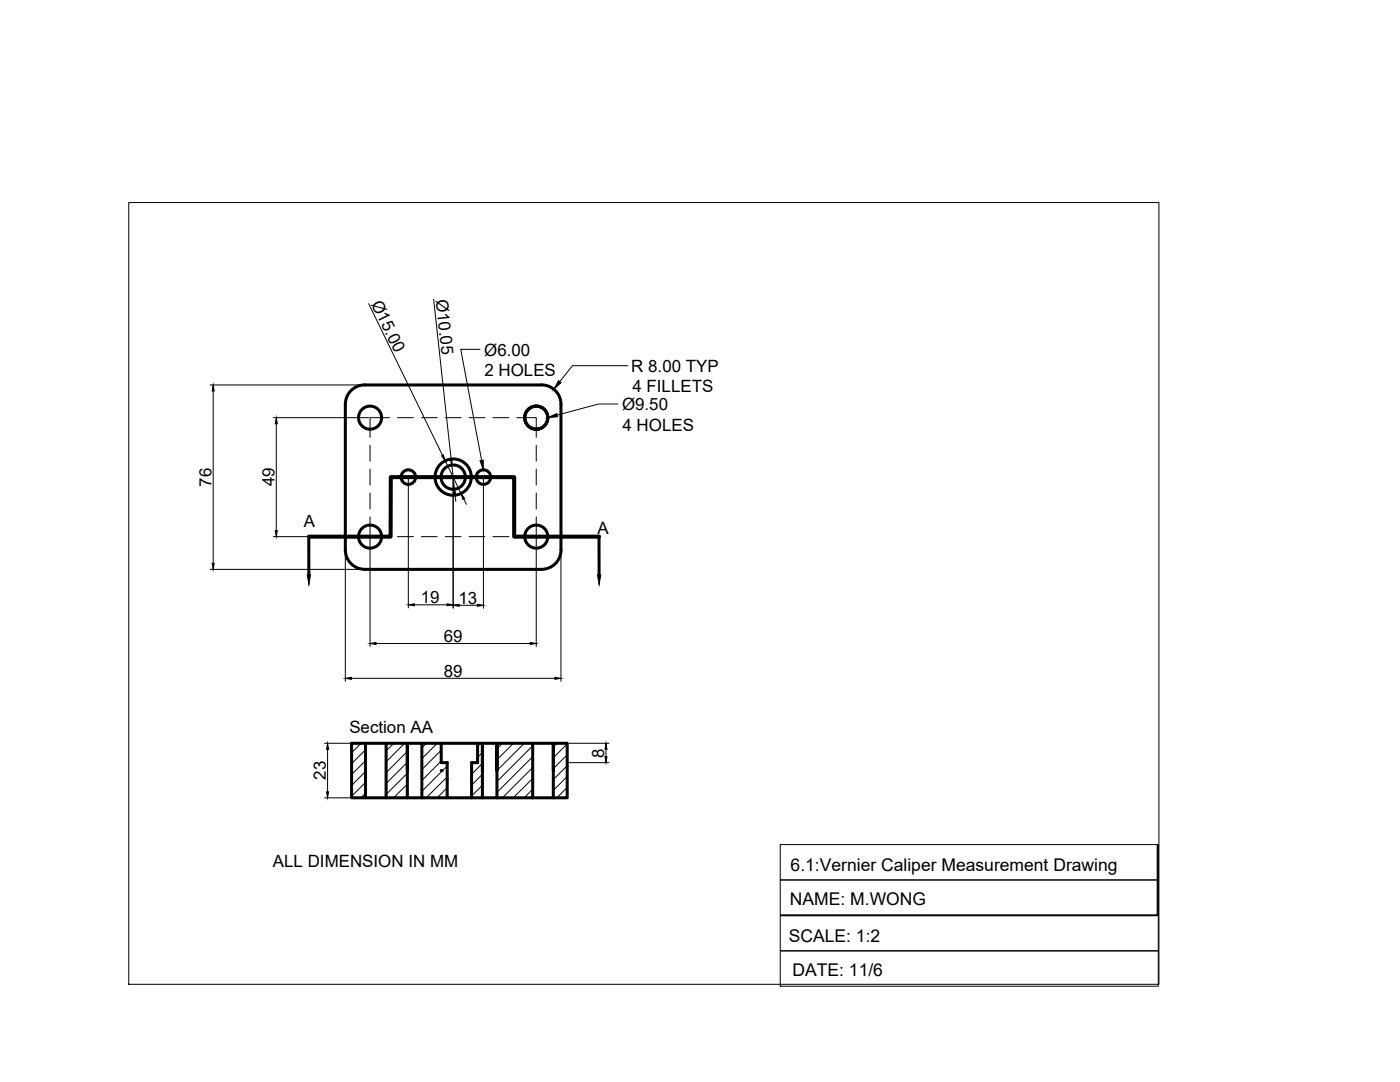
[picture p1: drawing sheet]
<svg xmlns="http://www.w3.org/2000/svg" width="279mm" height="216mm" viewBox="0 0 279 216" stroke-linecap="round" stroke-linejoin="round" font-family="sans-serif">
<!-- layer: 0 -->
<g fill="none" stroke="#000" stroke-width=".6">
<path d="M72.8 76.8h35.3M72.8 76.8a3.9 3.9 0 0 0-3.9 3.9v29a3.9 3.9 0 0 0 3.9 3.9h35.3a3.9 3.9 0 0 0 3.9-3.9v-29a3.9 3.9 0 0 0-3.9-3.9M61.6 107.1v7.6M119.5 107.1l.1 7.6M70.2 148.3h43v10.9h-43zM72.9 148.3v10.9M77.1 148.3v10.9M81.3 153.8v-5.5v10.9M84.2 148.3v10.9M88.1 148.3v3.9h1.1v7M95.3 148.3v3.9h-1.2v7M96.3 153.8v-5.5v10.9"/>
<path d="M99.2 153.8v-5.5v10.9M106.3 148.3v10.9M110.4 153.8v-5.5v10.9"/>
<circle cx="73.9" cy="83.3" r="2.3"/>
<circle cx="81.5" cy="95.2" r="1.46"/>
<circle cx="90.4" cy="95.2" r="3.6"/>
<circle cx="90.4" cy="95.2" r="2.43"/>
<circle cx="96.5" cy="95.2" r="1.46"/>
<circle cx="107" cy="83.3" r="2.3"/>
<circle cx="73.9" cy="107.1" r="2.3"/>
<circle cx="107" cy="107.1" r="2.3"/>
</g>
<g fill="none" stroke="#000" stroke-width=".2">
<path d="M25.7 40.4h205.6v156h-205.6zM86.5 59.7l3.5 31.9M41.9 76.8h30.6M42.5 78v34.4M73.6 60.6l14.7 30.3M95.8 69.7h-3.9l4.2 22.2M125.3 73h-11.1l-2.5 3.2M54.5 83.3h19M55.1 84.6v21.3M73.9 88.9v3.1M73.9 93.6v3.2M73.9 98.4v3.2"/>
<path d="M77.7 83.3h-3.8v4M79.3 83.3h3.2M81.5 95.2h3.7M81.5 95.5v25.8M84.1 83.3h3.2M86.8 95.2h5.9M88.8 83.3h3.2M88.8 91.9l3.2 6.6M90.2 92.8l.5 4.8M90.4 95.5v25.9M90.8 98.8l.2 1.2M92.6 99.6l.5 1"/>
<path d="M93.6 83.3h3.2M94.3 95.2h2.2M96.5 95.5v25.9M98.4 83.3h3.1M103.1 83.3h3.9v4M107 88.9v3.1M107 93.6v3.2M107 98.4v3.2M123.3 80.6h-3.9l-8.2 2.2M41.9 113.6h30.6M54.5 107.1h19M68.9 110v26"/>
<path d="M73.9 103.1v4h3.8M73.9 107.4v21.6M79.3 107.1h3.2M84.1 107.1h3.2M88.8 107.1h3.2M93.6 107.1h3.2M98.4 107.1h3.1M107 103.1v4h-3.9M107 107.4v21.6M112 110v26M70.1 135.4h40.6M75.1 128.4h30.7"/>
<path d="M82.7 120.7h6.5M91.6 120.8h3.7M64.8 159.2h5.1M64.8 148.3h5.1M65.4 149.5v8.5M72.1 148.3l-1.9 1.9M72.9 149.6l-2.7 2.8M72.9 151.8l-2.7 2.8M72.9 153.9l-2.7 2.8M72.9 156.1l-2.7 2.8M72.9 158.3l-.9 .9M78.6 148.3l-1.5 1.5"/>
<path d="M80.8 148.3l-3.7 3.7M81.3 149.9l-4.2 4.3M81.3 152.1l-4.2 4.2M81.3 154.3l-4.2 4.2M81.3 156.5l-2.8 2.7M81.3 158.6l-.6 .6M85.1 148.3l-.9 .9M87.3 148.3l-3.1 3.1M88.1 151.9l-3.9 3.8M88.1 149.7l-3.9 3.9M89.2 152.8l-5 5.1M89.2 155l-4.1 4.2"/>
<path d="M89.2 157.2l-2 2M94.3 152.2l-.2 .1M95.9 148.3l-.6 .6M96.3 150.2l-1 .9M96.3 152.3l-2.2 2.2M96.3 154.5l-2.2 2.2M96.3 156.7l-2.2 2.1M96.3 158.8l-.4 .4M100.3 148.3l-1.1 1.1M102.5 148.3l-3.3 3.3M104.6 148.3l-5.4 5.5M106.3 148.8l-7.1 7.1"/>
<path d="M106.3 151l-7.1 7.1M106.3 153.2l-6 6M106.3 155.3l-3.9 3.9M106.3 157.5l-1.7 1.7M111.1 148.3l-.7 .7M113.2 148.4l-2.8 2.8M113.2 150.6l-2.8 2.8M113.2 152.8l-2.8 2.8M113.2 154.9l-2.8 2.8M113.2 157.1l-2.1 2.1M113.5 148.3h8M113.5 152.2h8"/>
<path d="M120.9 149.5v1.5M155.7 168.5h75.5v28.3h-75.5z"/>
</g>
<g fill="#000" stroke="#000" stroke-width=".2">
<path d="M42.5 76.8l.2 1.2h-.4zM111.5 76l.5 .4-1.5 1.3zM55.1 83.3l.2 1.3h-.4zM88.1 91l.4-.2 .3 1.1zM89.8 91.6h.4v1.2zM90.7 97.6l.3 1.2h-.4zM92 98.5l.7 1-.3 .2zM95.8 91.9l.6-.1 .1 2zM109.3 83.3l1.8-.8 .2 .7zM42.3 112.4h.4l-.2 1.2zM54.9 105.9h.4l-.2 1.2zM61.3 114.7h.7l-.4 1.9z"/>
<path d="M119.2 114.7h.7l-.3 1.9zM68.9 135.4l1.2-.3v.5zM73.9 128.4l1.2-.2v.4zM81.5 120.7l1.2-.2v.4zM89.2 120.5l1.2 .2-1.2 .2zM90.4 120.8l1.2-.2v.4zM95.3 120.6l1.2 .2-1.2 .2zM105.8 128.2l1.2 .2-1.2 .2zM110.7 135.1l1.3 .3-1.3 .2zM65.2 158h.4l-.2 1.2zM65.4 148.3l.2 1.2h-.4zM120.7 151h.4l-.2 1.2z"/>
<path d="M120.9 148.3l.2 1.2h-.4z"/>
</g>
<circle cx="88.1" cy="153.8" r=".3" fill="#000"/>
<path d="M61.6 107.1h16.4v-11.9h24.6v11.9h16.9" fill="none" stroke="#000" stroke-width=".8"/>
<path d="M155.7 175.6h75.3M231 168.5v14.2h-75.3h75.5M155.7 189.7h75.5" fill="none" stroke="#000" stroke-width=".3"/>
<g font-size="3.5">
<text x="157.8" y="173.8">6.1:Vernier Caliper Measurement Drawing</text>
<text x="157.7" y="180.6">NAME: M.WONG</text>
<text x="157.4" y="187.9">SCALE: 1:2</text>
<text x="158.2" y="194.7">DATE: 11/6</text>
</g>
<g font-size="3.4">
<text x="87" y="59.8" transform="rotate(84 87 59.8)">Ø10.05</text>
<text x="74" y="60.6" transform="rotate(64 74 60.6)">Ø15.00</text>
<text x="96.6" y="71">Ø6.00</text>
<text x="96.7" y="75">2 HOLES</text>
<text x="126" y="74.2">R 8.00 TYP</text>
<text x="124.1" y="81.9">Ø9.50</text>
<text x="126.2" y="78.2">4 FILLETS</text>
<text x="124.2" y="86">4 HOLES</text>
<text x="42.2" y="97.1" transform="rotate(-90 42.2 97.1)">76</text>
<text x="54.8" y="97" transform="rotate(-90 54.8 97)">49</text>
<text x="60.7" y="105.2">A</text>
<text x="119.3" y="106.5">A</text>
<text x="84" y="120.3">19</text>
<text x="91.5" y="120.4">13</text>
<text x="88.6" y="128">69</text>
<text x="88.6" y="135">89</text>
<text x="69.7" y="146.2">Section AA</text>
<text x="65" y="155.6" transform="rotate(-90 65 155.6)">23</text>
<text x="120.6" y="151.2" transform="rotate(-90 120.6 151.2)">8</text>
<text x="54.5" y="173">ALL DIMENSION IN MM</text>
</g>
</svg>
